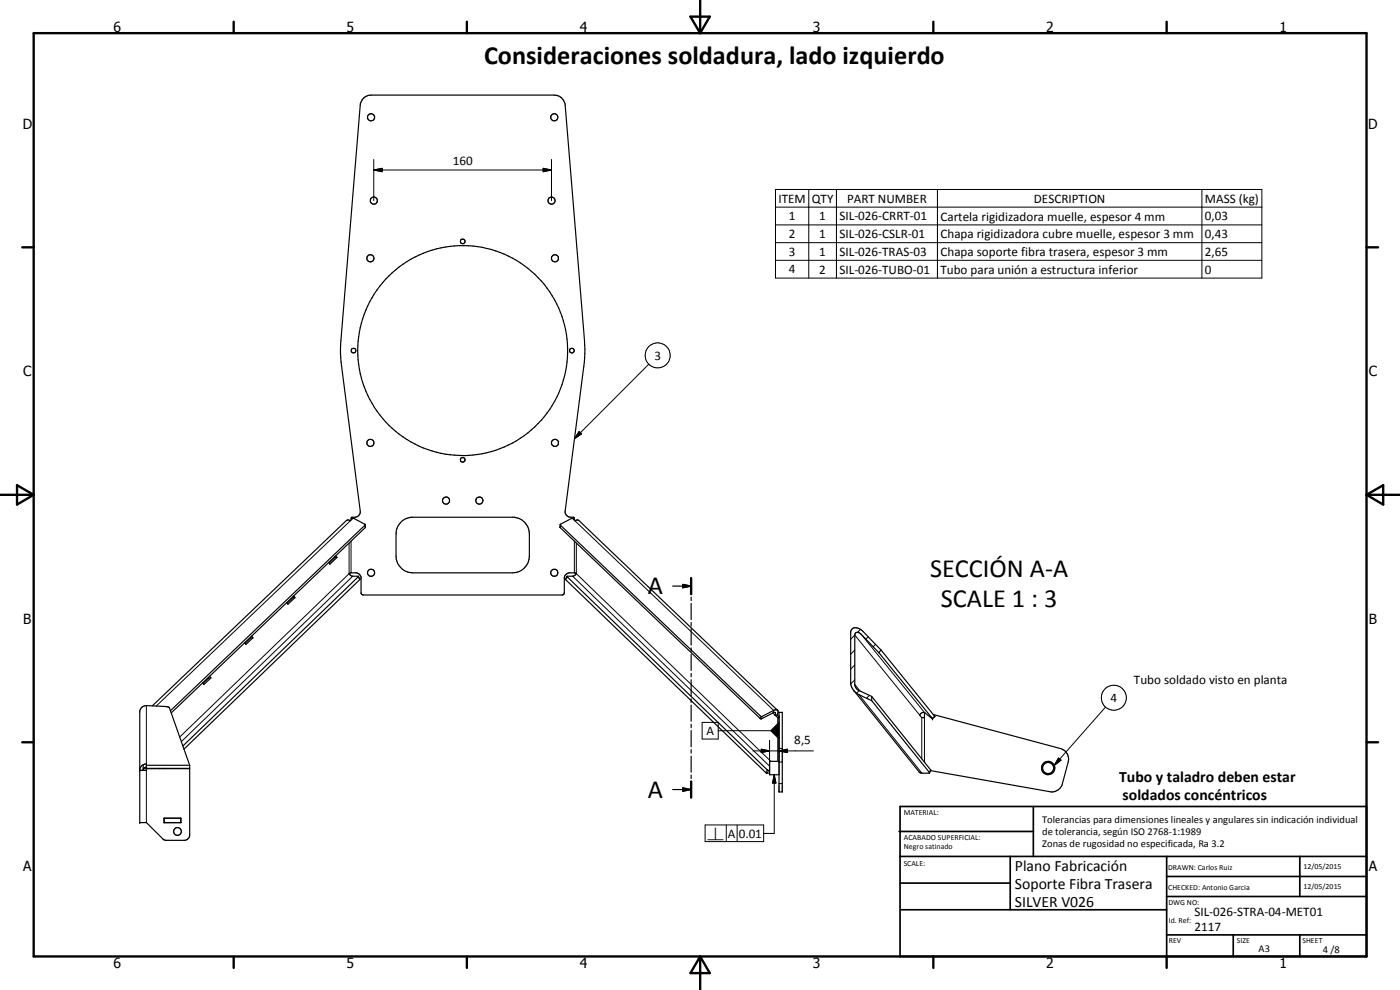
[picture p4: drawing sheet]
<svg xmlns="http://www.w3.org/2000/svg" width="420mm" height="297mm" viewBox="0 0 420 297" stroke-linecap="round" stroke-linejoin="round" font-family="sans-serif">
<g fill="none" stroke="#000" stroke-width=".35">
<path d="M105.4 156l.2-.8a1.89 1.89 0 0 0 2.5-1.9l-5.7-44.7-.2-2.6 .1-3.8 5.8-70.6a3.3 3.3 0 0 1 3.3-3.1h54.9a3.3 3.3 0 0 1 3.3 3.1l5.9 73.2-.1 3.8-5.8 44.7a1.88 1.88 0 0 0 2.6 1.9l.2 .8M109.6 157.4l-3.5-1.9-1 .8-.6-.3-.5 .2-58.3 55.6M109.6 157.4v.9l-58.2 55.6M109.6 157.4l-58.5 55.9M120.5 156.5l1.3-.9 1.5-.4h31.1a5.1 5.1 0 0 1 4.5 5v6.7a5 5 0 0 1-5 5h-30a5.1 5.1 0 0 1-5-5v-6.7a5 5 0 0 1 1.6-3.7zM168.1 157.4l3.5-1.9 .9 .8 .8-.3 .4 .2 59.6 56.9M168.1 157.4v.9l60.1 57.3h.4l3.8-1.9 .3 .3-.1 .5M168.1 157.4l60.2 57.6 3.9-1.9a.8 .8 0 0 1 1.2 0 .8 .8 0 0 1-.1 1.1l-.1 .3M87.8 179.1l.1 .2M87.9 179.3l-1.7 1.7M87.9 179.3h.6M88.2 178.7l.3 .6"/>
<path d="M88.5 179.3l-2.1 2-.3-.5M100.4 167.1l.1 .2M100.5 167.3l-1.7 1.6M100.5 167.3h.6M100.8 166.7l.3 .6M101.1 167.3l-2.1 2-.3-.6M107.6 173l-52.7 50.8M107.6 172.9l.4 1-52.8 50.9M170.2 172.9l-.5 1 60.1 57.9 1.2 .2M170.2 172.9l60.1 58.1 .7 .2M170.2 172.9h1.8l1-.8-.5-.2h-1.8l-1.1 .8-.2 .5v4.6l-.4 .6-.3 .1h-59.7l-.6-.4v-4.9l-.2-.5-1.2-.8h-1.8l-.4 .2 .7 .7 2.1 .2M201.9 175.9h5.5"/>
<path d="M204.9 175.3l2.5 .6-2.5 .5zM207.4 173.4v4.9M207.4 179.2v1M75.2 191.2l.1 .2M75.3 191.4l-1.7 1.6M75.3 191.4h.6M75.6 190.8l.3 .6M75.9 191.4l-2.1 2-.4-.6M207.4 181.1v4.8M207.4 186.8v1M207.4 188.7v4.8M207.4 194.4v1.1"/>
<path d="M207.4 196.3v4.9M263.8 195.8l-5.4-5.5a1.06 1.06 0 0 0-1.8 0l-.1 15.1a2.22 2.22 0 0 0 1.3 1.8l3.8 1.8M263.8 195.8l16.1 19.9M264.4 195l-5.3-5.5a2.67 2.67 0 0 0-3.3-.9l-.5 1v15.5a4.6 4.6 0 0 0 2.5 3.3l3.8 1.8M264.4 195l-.6 .8M264.4 195l16.2 19.9-.7 .8M62.6 203.2v.2M62.6 203.4l-1.7 1.6M62.6 203.4h.7M62.9 202.9l.4 .5M63.3 203.4l-2.1 2-.4-.5M207.4 202.1v1"/>
<path d="M207.4 204v4.8M207.4 209.7v1M207.4 211.6v4.8M207.4 217.3v1.1M207.4 219.2v4.9M232.6 214.5h.6M232.6 214.5l.8 .8h.4M233.2 214.5l.6 .6M233.8 213.7h1v23.9h-1zM256.2 207.2l19.7 24.4 .8 .4 2.3-.1M261.6 209v1.2M261.6 209l17.7 22.1-.3 .8"/>
<path d="M261.6 210.2l17.4 21.7M276.3 214.2a.77 .77 0 0 1 1.2-.2l-.1 1.3h-.8l-.6-.8zM277.5 213.9l2.4 1.8M280.1 214.4l38.1 10.2a3.3 3.3 0 0 1 2.4 4l-1.8 6.5a3.3 3.3 0 0 1-3.8 2.4l-35.7-6.3M41.9 230.8a1.92 1.92 0 0 1 2-1.6v1.9h-2M43.9 229.6h13M43.9 230.2l-.6 .2-.3 .7M44.1 230.5v.1M44.4 230.5l.1 .1M47.9 230.5l-.1 .1M49.2 230.5l-.1 .1M56.9 229.6l-6.1-17.3-.8-.3-6.1-.3a2 2 0 0 0-2 1.6v33.5h2l5.3 5.2 .5 .1h5.8l.6-.2 .6-.6 .2-.6v-20.1h-13"/>
<path d="M56.9 229.6v.9h-13M201.9 236.9h5.5M204.9 236.4l2.5 .5-2.5 .5zM207.4 224.9v1.1M207.4 226.9v4.8M207.4 232.5v1.1M207.4 234.5v4.8M233.8 228.4h-2.8v4.1h2.8M49.2 246.8h5.1M49.2 245.5h5.1v1.3h-5.1zM49.3 245.5v1.3M54.3 245.5v1.3"/>
<circle cx="111.4" cy="35.2" r="1.07"/>
<circle cx="166.3" cy="35.2" r="1.07"/>
<circle cx="111.2" cy="77.5" r="1.06"/>
<circle cx="112.2" cy="60.2" r="1.07"/>
<circle cx="138.9" cy="72.4" r=".69"/>
<circle cx="165.5" cy="60.2" r="1.06"/>
<circle cx="166.6" cy="77.5" r="1.07"/>
<circle cx="106.1" cy="105.2" r=".7"/>
<circle cx="138.9" cy="105.2" r="31.5"/>
<circle cx="171.6" cy="105.2" r=".69"/>
<circle cx="111.2" cy="132.9" r="1.07"/>
<circle cx="138.9" cy="138" r=".69"/>
<circle cx="166.6" cy="132.9" r="1.07"/>
<circle cx="133.9" cy="150.2" r="1.06"/>
<circle cx="143.9" cy="150.2" r="1.07"/>
<circle cx="111.4" cy="171.9" r="1.06"/>
<circle cx="166.4" cy="171.9" r="1.06"/>
<circle cx="314.6" cy="230.4" r="1.67"/>
<circle cx="314.6" cy="230.4" r="2.01"/>
<circle cx="53.3" cy="249.5" r="1.16"/>
</g>
<g fill="none" stroke="#000" stroke-width=".3">
<path d="M112.2 51l2.5-.5v1zM112.2 51h53.3M112.2 47.8v12.4M163 50.5l2.5 .5-2.5 .5zM165.5 47.8v12.4M232.7 56.9h146v26.5h-146zM242.7 56.9v26.5M251 56.9v26.5M281.3 56.9v26.5M360.7 56.9v26.5M232.7 62.1h146M232.7 67.5h146"/>
<path d="M232.7 72.8h146M232.7 78.1h146M194.7 109.3l-22.3 22.3M173.8 129.5l.7 .7-2.1 1.4zM105.1 156.3l-58.2 55.5M109.5 157.6l.1 .7M168.2 157.6l-.1 .7M172.5 156.3l59.7 56.8-.1 .8M104.8 162.9v9.2l-50.9 49M105.4 162.3v9.6M105.9 172.9l-51.5 49.6M107.5 173.1l.5 .8"/>
<path d="M170.3 173.1l-.6 .8M171.9 172.9l59.1 57M172.4 162.3v9.6M173 162.9v9.2l58.3 56.3M255.3 191.8l1.2-1.3 19.5 24M256.5 199.5l-1.2 1.3M256.5 195l-1.2 1.3M258.2 188.8l-.9 .9M258.4 190.3l19.1 23.6M260.6 191.1l-.8 .7M262.8 193.3l-.8 .8M43.9 211.7v17.5"/>
<path d="M210.7 216.7h4.8v5h-4.8zM215.5 219.2h15.8M228.2 214.9l-.1 .7M228.7 215l-.1 .6M231.9 213.9l.7 .6M233.4 215.3v13.1M233.8 216.7v5l-2.5-2.5zM233.8 213.8h1M233.8 214.5v18M256.5 205.4l1.6 2M256.5 204l-1.2 1.2M257.8 208.4l18.9 23.6"/>
<path d="M257.8 207.2l-.8 .8M260.9 208.7l-.9 .8M276.6 215.3v12.4M277.4 215.3v13.4M280.5 214.9l-.7 .7M331.8 212.1l-15.4 17.6M43 229.4v1.7M43.1 230.6h.8M43.9 231.1v15.7M46 230.5v.1M226 225.3h18.1M228.5 224.8l2.5 .5-2.5 .5z"/>
<path d="M230.3 231l-.5 .8M230.7 231.2l-.5 .8M231 222.1v10.4M232.4 232.5l.5 2.4h-1.1zM232.4 232.5v17.6h-3.2M233.8 225.3l2.5-.5v1zM233.8 224.6h1M233.8 235.1h1M233.8 228.6h1M279.3 231l-.4 .8M317.7 227.5l.7 .6-2 1.6zM211.6 247.5h17.6v5h-17.6z"/>
<path d="M218 247.5v5M221.2 247.5v5"/>
<circle cx="197.4" cy="106.6" r="3.8"/>
<circle cx="334.3" cy="209.3" r="3.8"/>
</g>
<g fill="#000">
<circle cx="279.9" cy="215.7" r=".18"/>
<circle cx="41.9" cy="231.1" r=".18"/>
<circle cx="41.9" cy="246.8" r=".18"/>
</g>
<g fill="none" stroke="#000" stroke-width=".71">
<path d="M10.1 9.9h400v277.1h-400zM70.1 6.5v3.4M140.1 6.5v3.4M207.2 5h5.8l-2.9 4.9zM210.1 0v9.9M280.1 6.5v3.4M350.1 6.5v3.4M6.7 74.2h3.4M410.1 74.2h3.5M.1 148.5h10M5.1 145.6l5 2.9-5 2.9zM410.1 148.5h10"/>
<path d="M410.1 148.5l5-2.9v5.8zM207.4 173.4v4.9M6.7 222.7h3.4M207.4 234.5v4.8M410.1 222.7h3.5M70.1 287v3.4M140.1 287v3.4M210.1 287v10M210.1 287l2.9 5h-5.8zM280.1 287v3.4M350.1 287v3.4"/>
</g>
<g fill="none" stroke="#000" stroke-width=".51">
<path d="M269.8 249.5h40.3M270.1 242h140v45h-140zM270.1 257h140M303.2 257v16M310.1 242v15M350.1 257v30M390.1 257v12M270.1 265h33.1M270.1 273h80M350.1 269h60M350.1 263h60M350.1 280.5h60"/>
<path d="M370.1 280.5v6.5M390.1 280.5v6.5"/>
</g>
<path d="M112.2 51l2.5-.5v1zM163 50.5l2.5 .5-2.5 .5zM173.8 129.5l.7 .7-2.1 1.4zM204.9 175.3l2.5 .6-2.5 .5zM233.8 216.7v5l-2.5-2.5zM204.9 236.4l2.5 .5-2.5 .5zM228.5 224.8l2.5 .5-2.5 .5zM232.4 232.5l.5 2.4h-1.1zM233.8 225.3l2.5-.5v1zM317.7 227.5l.7 .6-2 1.6z" fill="#000"/>
<g font-size="7.9">
<text x="145.3" y="19.3">Consideraciones soldadura, lado izquierdo</text>
<text x="279.1" y="173.2">SECCIÓN A-A</text>
<text x="194.4" y="178.4">A</text>
<text x="282.4" y="182.2">SCALE 1 : 3</text>
<text x="194.4" y="239.4">A</text>
</g>
<g font-size="4.7">
<text x="335.9" y="234.6">Tubo y taladro deben estar</text>
<text x="336.9" y="240">soldados concéntricos</text>
<text x="304.6" y="261.2">Plano Fabricación</text>
<text x="304.6" y="266.6">Soporte Fibra Trasera</text>
<text x="304.6" y="272">SILVER V026</text>
</g>
<g font-size="4.2">
<text x="34" y="9.6">6</text>
<text x="104" y="9.6">5</text>
<text x="174" y="9.6">4</text>
<text x="244" y="9.6">3</text>
<text x="314" y="9.6">2</text>
<text x="384" y="9.6">1</text>
<text x="6.8" y="38.7">D</text>
<text x="410.6" y="38.7">D</text>
<text x="7" y="112.9">C</text>
<text x="410.8" y="112.9">C</text>
<text x="7" y="187.1">B</text>
<text x="410.8" y="187.1">B</text>
<text x="7" y="261.4">A</text>
<text x="410.8" y="261.4">A</text>
<text x="34" y="290.4">6</text>
<text x="104" y="290.4">5</text>
<text x="174" y="290.4">4</text>
<text x="244" y="290.4">3</text>
<text x="314" y="290.4">2</text>
<text x="384" y="290.4">1</text>
</g>
<g font-size="3.9">
<text x="135.9" y="49.5">160</text>
<text x="233.6" y="60.8">ITEM</text>
<text x="243.7" y="60.8">QTY</text>
<text x="254.2" y="60.8">PART NUMBER</text>
<text x="310.3" y="60.8">DESCRIPTION</text>
<text x="361.6" y="60.9">MASS (kg)</text>
<text x="236.7" y="66.1">1</text>
<text x="236.7" y="71.4">2</text>
<text x="245.9" y="66.1">1</text>
<text x="245.9" y="71.4">1</text>
<text x="251.9" y="66.1">SIL-026-CRRT-01</text>
<text x="251.9" y="71.4">SIL-026-CSLR-01</text>
<text x="282.3" y="66.2">Cartela rigidizadora muelle, espesor 4 mm</text>
<text x="282.3" y="71.5">Chapa rigidizadora cubre muelle, espesor 3 mm</text>
<text x="361.6" y="66.1">0,03</text>
<text x="361.6" y="71.4">0,43</text>
<text x="236.7" y="76.8">3</text>
<text x="245.9" y="76.8">1</text>
<text x="251.9" y="76.8">SIL-026-TRAS-03</text>
<text x="282.3" y="76.8">Chapa soporte fibra trasera, espesor 3 mm</text>
<text x="361.6" y="76.8">2,65</text>
<text x="236.7" y="82">4</text>
<text x="245.9" y="82.1">2</text>
<text x="251.9" y="82.1">SIL-026-TUBO-01</text>
<text x="282.3" y="82.1">Tubo para unión a estructura inferior</text>
<text x="361.6" y="82.1">0</text>
<text x="196.4" y="107.9">3</text>
<text x="340.3" y="205.3">Tubo soldado visto en planta</text>
<text x="333.3" y="210.6">4</text>
<text x="212" y="220.5">A</text>
<text x="238.4" y="223.3">8,5</text>
<text x="218.4" y="251.3">A</text>
<text x="221.7" y="251.3">0.01</text>
<text x="358.5" y="275">SIL-026-STRA-04-MET01</text>
<text x="358.5" y="279.4">2117</text>
</g>
<text font-size="3.3" x="212.1" y="251.9">⟂</text>
<g font-size="3.1">
<text x="312.7" y="246.8">Tolerancias para dimensiones lineales y angulares sin indicación individual</text>
<text x="312.7" y="250.4">de tolerancia, según ISO 2768-1:1989</text>
<text x="312.7" y="254">Zonas de rugosidad no especificada, Ra 3.2</text>
<text x="377.7" y="285.6">A3</text>
<text x="397" y="285.9">4 /8</text>
</g>
<g font-size="2.4">
<text x="271.2" y="244.4">MATERIAL:</text>
<text x="271.3" y="252">ACABADO SUPERFICIAL:</text>
<text x="271.3" y="254.6">Negro satinado</text>
<text x="271.2" y="259.7">SCALE:</text>
<text x="350.6" y="261">DRAWN: Carlos Ruiz</text>
<text x="391.2" y="260.6">12/05/2015</text>
<text x="350.6" y="267">CHECKED: Antonio Garcia</text>
<text x="391.2" y="266.7">12/05/2015</text>
<text x="350.6" y="271.4">DWG NO:</text>
<text x="350.8" y="276.9">Id. Ref:</text>
<text x="350.8" y="282.8">REV</text>
<text x="371.2" y="282.9">SIZE</text>
<text x="390.9" y="282.9">SHEET</text>
</g>
</svg>
